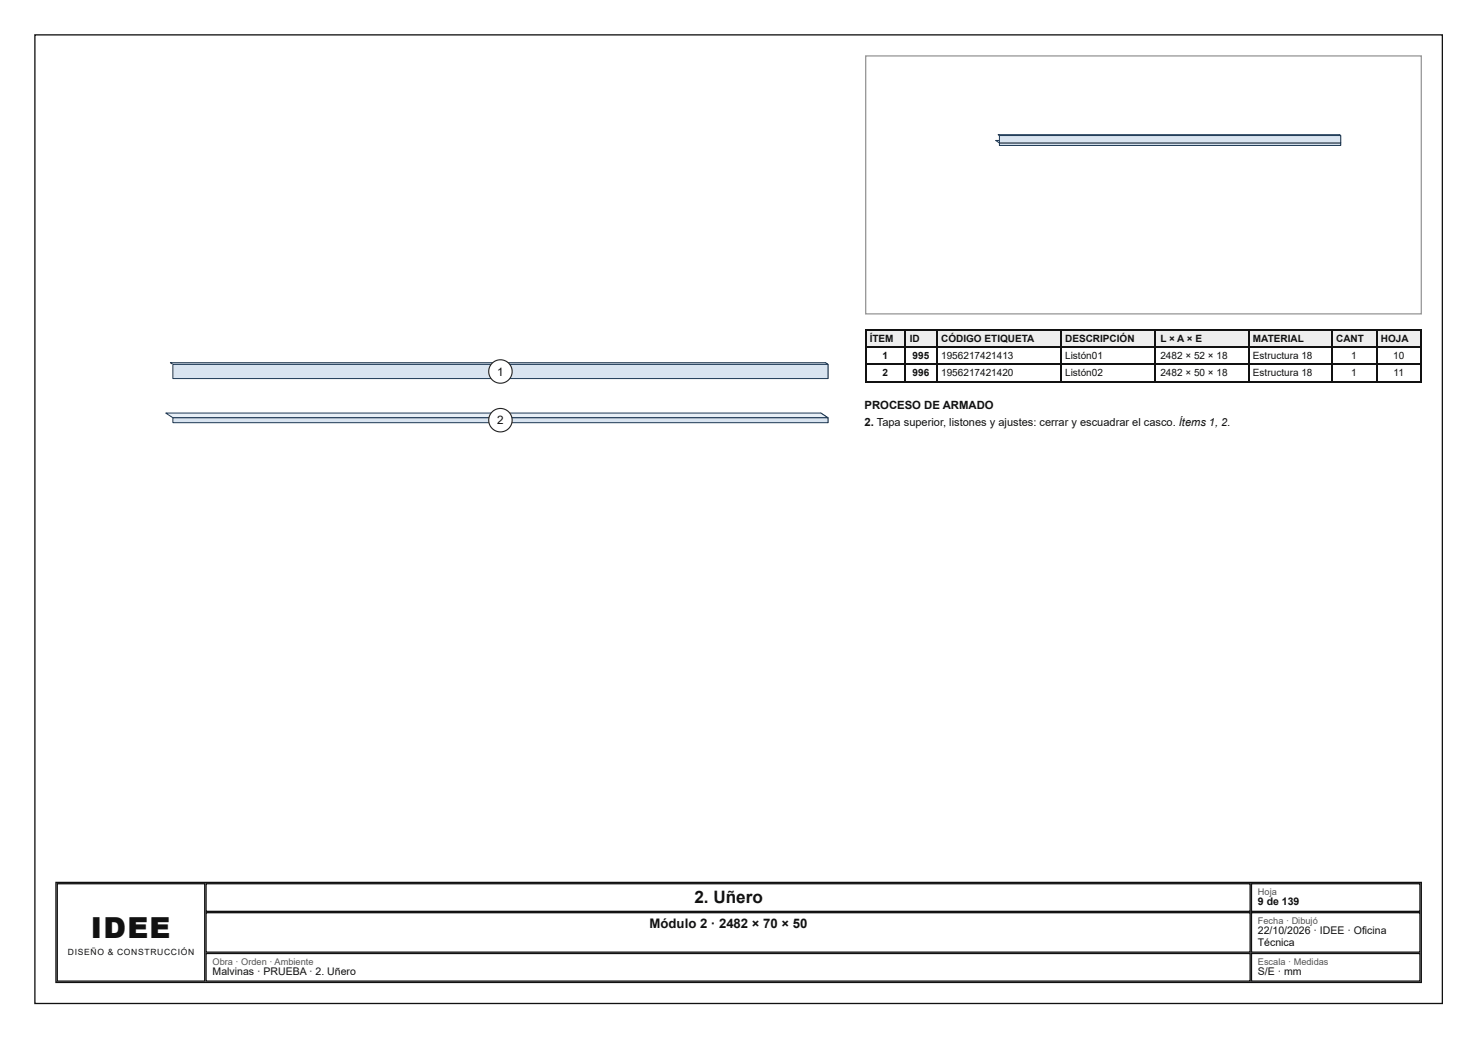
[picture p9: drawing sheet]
<svg xmlns="http://www.w3.org/2000/svg" width="297mm" height="210mm" viewBox="0 0 297 210" stroke-linecap="round" stroke-linejoin="round" font-family="sans-serif">
<path d="M7 7h282.9v194.7h-282.9z" fill="none" stroke="#111" stroke-width=".26"/>
<path d="M164.9 83l1.5 1v1l-1.5-1z" fill="#c3d3e5"/>
<path d="M164.9 83l1.5 1v1l-1.5-1z" fill="none" stroke="#1f3a56" stroke-width=".2"/>
<path d="M33.3 83h131.6l1.5 1h-131.7z" fill="#e9f0f7"/>
<path d="M33.3 83h131.6l1.5 1h-131.7z" fill="none" stroke="#1f3a56" stroke-width=".2"/>
<path d="M34.7 84h131.7v1h-131.7z" fill="#d9e4f0"/>
<path d="M34.7 84h131.7v1h-131.7z" fill="none" stroke="#1f3a56" stroke-width=".2"/>
<path d="M165.9 72.9l.5 .4v2.8l-.5-.3z" fill="#c3d3e5"/>
<path d="M34.2 72.9h131.7l.5 .4h-131.7zM165.9 72.9l.5 .4v2.8l-.5-.3z" fill="none" stroke="#1f3a56" stroke-width=".2"/>
<path d="M34.2 73.1h132.2" fill="none" stroke="#e9f0f7" stroke-width=".34"/>
<path d="M34.7 73.3h131.7v2.8h-131.7z" fill="#d9e4f0"/>
<path d="M34.7 73.3h131.7v2.8h-131.7z" fill="none" stroke="#1f3a56" stroke-width=".2"/>
<circle cx="100.6" cy="74.7" r=".4" fill="#222"/>
<circle cx="100.6" cy="74.7" r="2.35" fill="#fff"/>
<circle cx="100.6" cy="74.7" r="2.35" fill="none" stroke="#222" stroke-width=".22"/>
<circle cx="100.6" cy="84.5" r=".4" fill="#222"/>
<circle cx="100.6" cy="84.5" r="2.35" fill="#fff"/>
<circle cx="100.6" cy="84.5" r="2.35" fill="none" stroke="#222" stroke-width=".22"/>
<path d="M174 11.2h111.6v51.9h-111.6z" fill="none" stroke="#999" stroke-width=".26"/>
<path d="M268.7 28.2l.7 .5v.5l-.7-.4z" fill="#c3d3e5"/>
<path d="M268.7 28.2l.7 .5v.5l-.7-.4z" fill="none" stroke="#1f3a56" stroke-width=".2"/>
<path d="M200.1 28.2h68.6l.7 .5h-68.6z" fill="#e9f0f7"/>
<path d="M200.1 28.2h68.6l.7 .5h-68.6z" fill="none" stroke="#1f3a56" stroke-width=".2"/>
<path d="M200.8 28.7h68.6v.5h-68.6z" fill="#d9e4f0"/>
<path d="M200.8 28.7h68.6v.5h-68.6z" fill="none" stroke="#1f3a56" stroke-width=".2"/>
<path d="M269.1 27.1l.3 .2v1.4l-.3-.1z" fill="#c3d3e5"/>
<path d="M200.6 27.1h68.5l.3 .2h-68.6zM269.1 27.1l.3 .2v1.4l-.3-.1z" fill="none" stroke="#1f3a56" stroke-width=".2"/>
<path d="M200.6 27.2h68.8" fill="none" stroke="#e9f0f7" stroke-width=".2"/>
<path d="M200.8 27.3h68.6v1.4h-68.6z" fill="#d9e4f0"/>
<path d="M200.8 27.3h68.6v1.4h-68.6z" fill="none" stroke="#1f3a56" stroke-width=".2"/>
<g fill="#eee">
<path d="M173.8 66.1h8.2v3.7h-8.2z"/>
<path d="M182 66.1h6.1v3.7h-6.1z"/>
<path d="M188.1 66.1h24.9v3.7h-24.9z"/>
<path d="M213 66.1h19.3v3.7h-19.3z"/>
<path d="M232.3 66.1h18.5v3.7h-18.5z"/>
<path d="M250.8 66.1h16.7v3.7h-16.7z"/>
<path d="M267.5 66.1h9v3.7h-9z"/>
<path d="M276.5 66.1h9v3.7h-9z"/>
</g>
<g fill="none" stroke="#111" stroke-width=".26">
<path d="M173.8 66.3h111.9M173.8 69.7h111.9M173.8 73.2h111.9M173.8 76.9h111.9M174 66.1v10.9M181.9 66.1v10.9M188.3 66.1v10.9M213.1 66.1v10.9M232.2 66.1v10.9M251 66.1v10.9M267.6 66.1v10.9M276.6 66.1v10.9"/>
<path d="M285.6 66.1v10.9M11.2 177.4h274.4v20.1h-274.4zM11.5 177.7h29.6v19.5h-29.6zM41.4 177.7h209.8v5.5h-209.8zM251.5 177.7h33.9v5.5h-33.9zM41.4 183.5h209.8v7.9h-209.8zM41.4 191.7h209.8v5.5h-209.8zM251.5 183.5h33.9v7.9h-33.9zM251.5 191.7h33.9v5.5h-33.9z"/>
</g>
<text font-size="5.8" fill="#111" x="18.3" y="188.6">IDEE</text>
<text font-size="3.4" fill="#111" x="139.5" y="181.5">2. Uñero</text>
<text font-size="2.6" fill="#111" x="130.5" y="186.5">Módulo 2 · 2482 × 70 × 50</text>
<g font-size="2.4" fill="#111">
<text x="99.9" y="75.5">1</text>
<text x="99.9" y="85.3">2</text>
</g>
<g font-size="2.3" fill="#111">
<text x="173.7" y="82.3">PROCESO DE ARMADO</text>
<text x="173.7" y="85.7">2. Tapa superior, listones y ajustes: cerrar y escuadrar el casco. Ítems 1, 2.</text>
</g>
<g font-size="2.1" fill="#111">
<text x="252.8" y="182">9 de 139</text>
<text x="252.8" y="187.9">22/10/2026 · IDEE · Oficina</text>
<text x="252.8" y="190.2">Técnica</text>
<text x="42.7" y="196.1">Malvinas · PRUEBA · 2. Uñero</text>
<text x="252.8" y="196.1">S/E · mm</text>
</g>
<g font-size="2" fill="#111">
<text x="174.8" y="68.8">ÍTEM</text>
<text x="182.8" y="68.8">ID</text>
<text x="189.1" y="68.8">CÓDIGO ETIQUETA</text>
<text x="214" y="68.8">DESCRIPCIÓN</text>
<text x="233.2" y="68.8">L × A × E</text>
<text x="251.8" y="68.8">MATERIAL</text>
<text x="268.5" y="68.8">CANT</text>
<text x="277.5" y="68.8">HOJA</text>
<text x="177.3" y="72.2">1</text>
<text x="177.3" y="75.7">2</text>
<text x="183.4" y="72.2">995</text>
<text x="183.4" y="75.7">996</text>
<text x="189.1" y="72.2">1956217421413</text>
<text x="189.1" y="75.7">1956217421420</text>
<text x="214" y="72.2">Listón01</text>
<text x="214" y="75.7">Listón02</text>
<text x="233.2" y="72.2">2482 × 52 × 18</text>
<text x="233.2" y="75.7">2482 × 50 × 18</text>
<text x="251.8" y="72.2">Estructura 18</text>
<text x="251.8" y="75.7">Estructura 18</text>
<text x="271.5" y="72.2">1</text>
<text x="271.5" y="75.7">1</text>
<text x="280" y="72.2">10</text>
<text x="280" y="75.7">11</text>
</g>
<g font-size="1.9" fill="#555">
<text x="252.8" y="179.9">Hoja</text>
<text x="252.8" y="185.7">Fecha · Dibujó</text>
<text x="42.7" y="193.9">Obra · Orden · Ambiente</text>
<text x="252.8" y="193.9">Escala · Medidas</text>
</g>
<text font-size="1.7" fill="#111" x="13.6" y="192.1">DISEÑO &amp; CONSTRUCCIÓN</text>
</svg>
